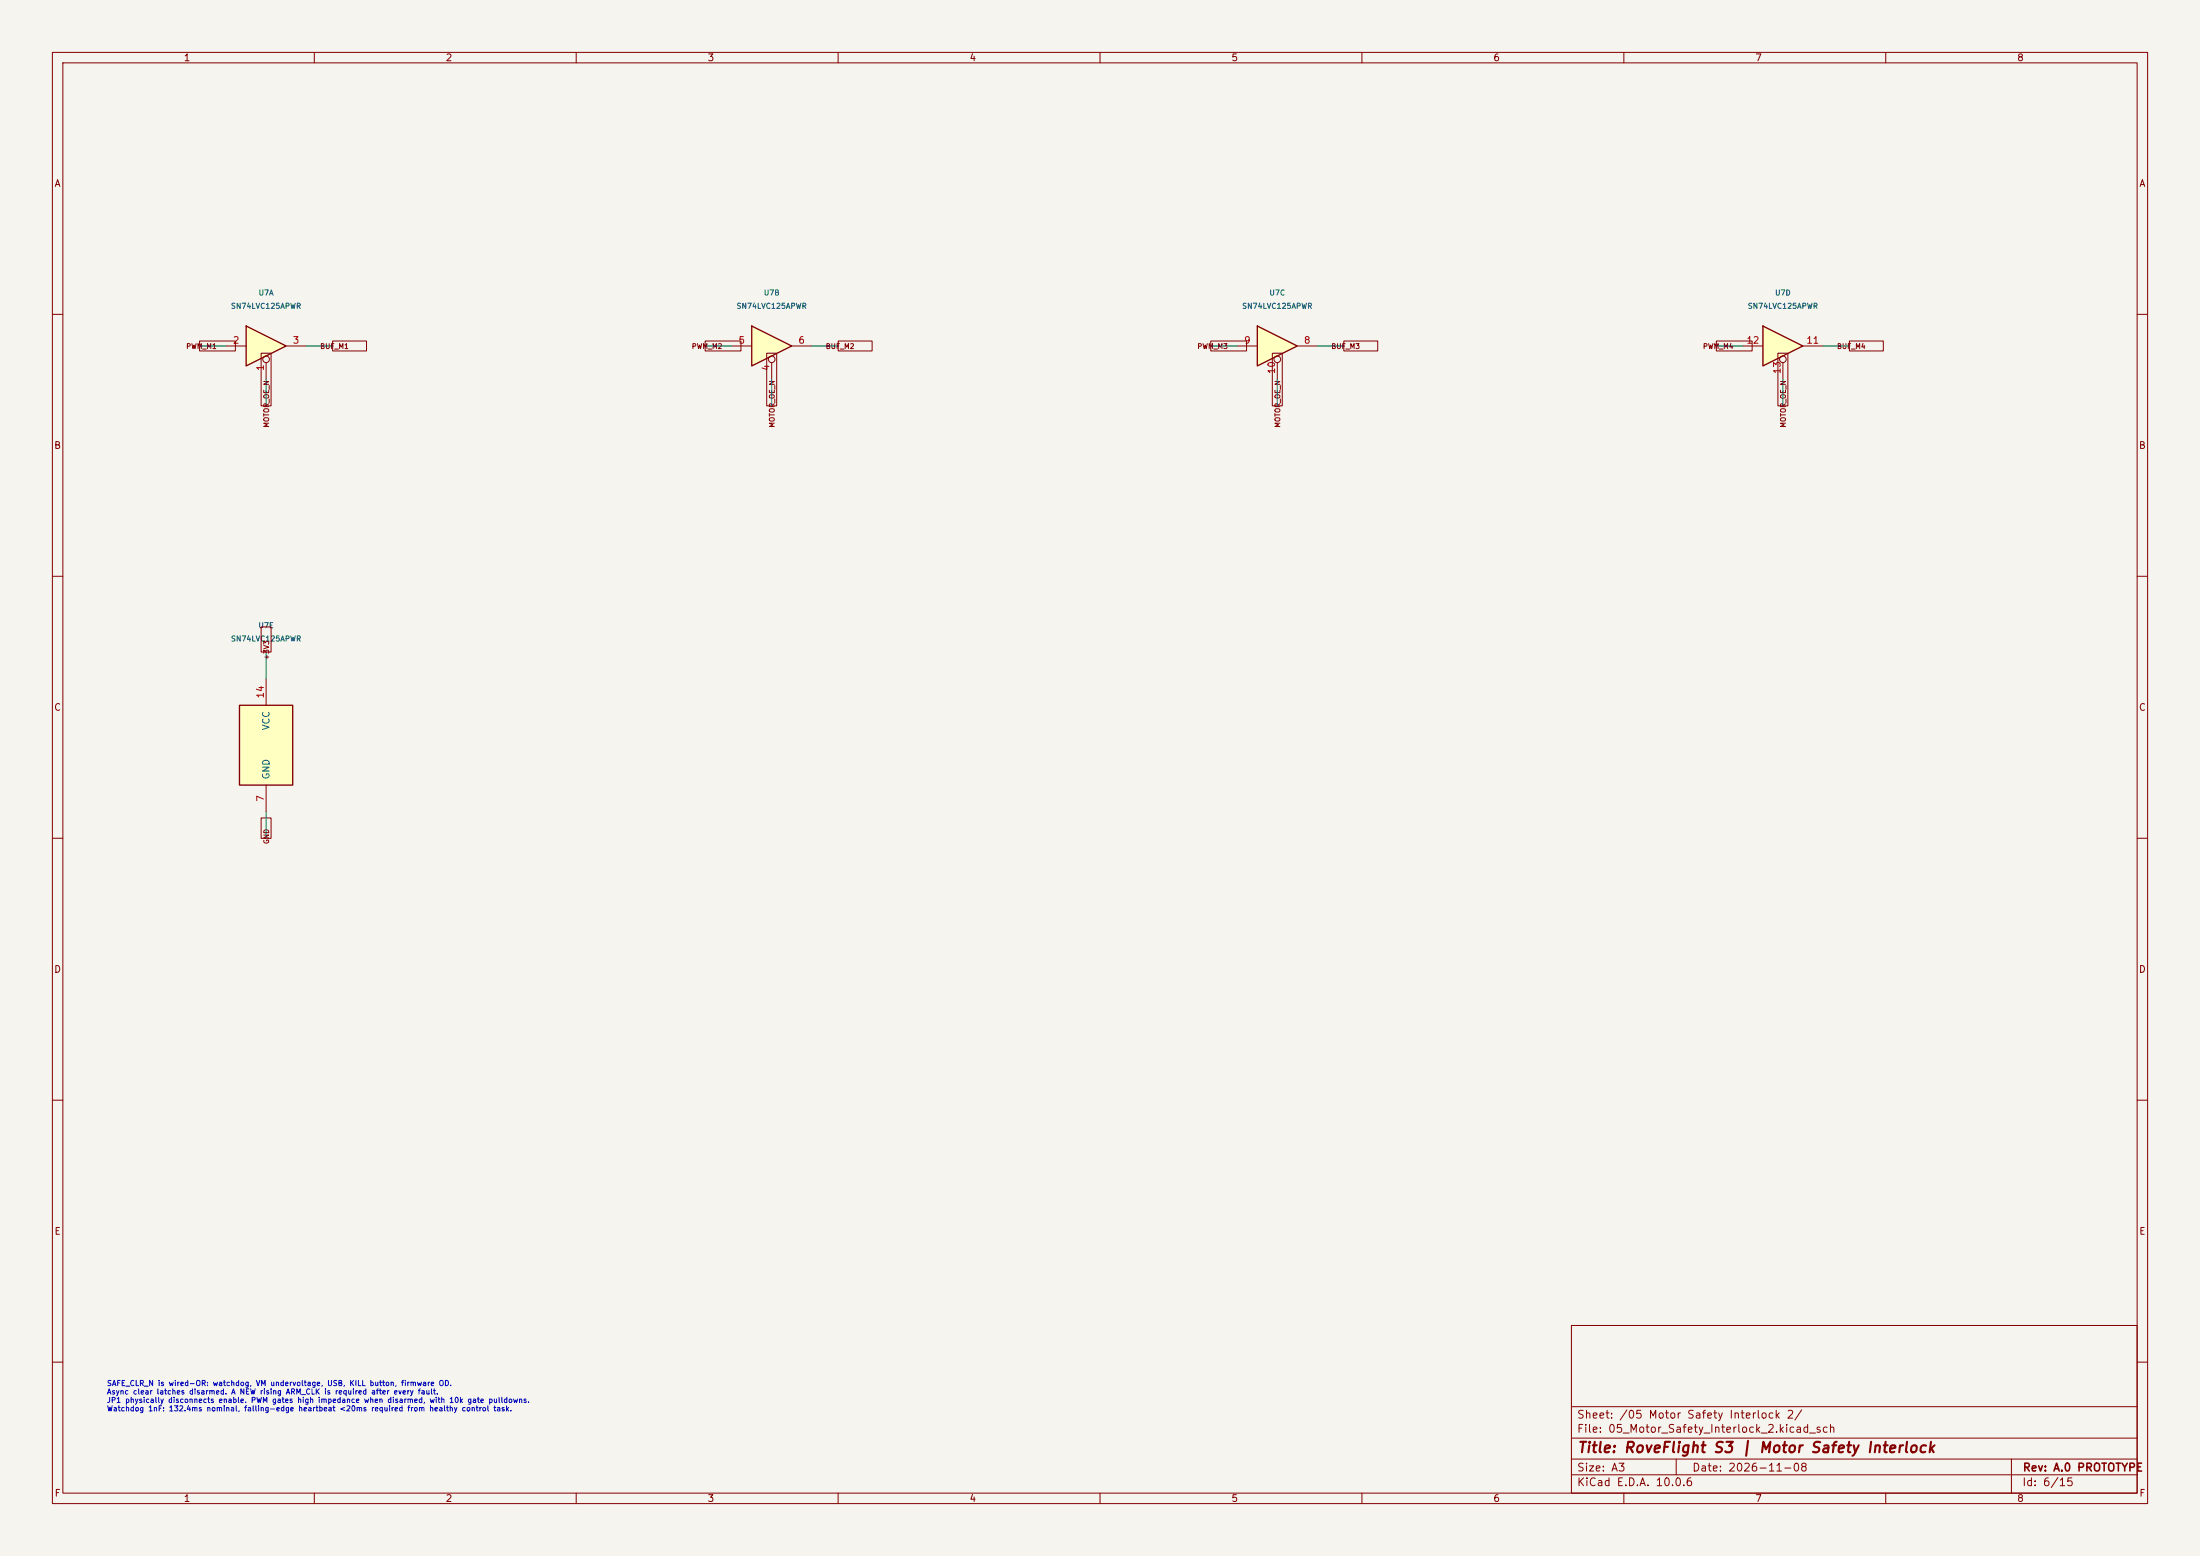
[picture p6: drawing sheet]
(kicad_sch (version 20250114) (generator "eeschema") (paper "A3") (title_block (title "RoveFlight S3 | Motor Safety Interlock") (rev "A.0 PROTOTYPE") (date "2026-11-08")) (lib_symbols (symbol "74xx:74LVC125" (pin_names (offset 1.016)) (exclude_from_sim no) (in_bom yes) (on_board yes) (in_pos_files yes) (duplicate_pin_numbers_are_jumpers no) (property "ki_locked" "" (at 0 0 0) (show_name no) (do_not_autoplace no) (effects (font (size 1.27 1.27)))) (symbol "74LVC125_1_0" (polyline (pts (xy -3.81 3.81) (xy -3.81 -3.81) (xy 3.81 0) (xy -3.81 3.81)) (stroke (width 0.254) (type default)) (fill (type background))) (pin input inverted (at 0 -6.35 90) (length 4.445) (name "" (effects (font (size 1.27 1.27)))) (number "1" (effects (font (size 1.27 1.27))))) (pin input line (at -7.62 0 0) (length 3.81) (name "" (effects (font (size 1.27 1.27)))) (number "2" (effects (font (size 1.27 1.27))))) (pin tri_state line (at 7.62 0 180) (length 3.81) (name "" (effects (font (size 1.27 1.27)))) (number "3" (effects (font (size 1.27 1.27)))))) (symbol "74LVC125_2_0" (polyline (pts (xy -3.81 3.81) (xy -3.81 -3.81) (xy 3.81 0) (xy -3.81 3.81)) (stroke (width 0.254) (type default)) (fill (type background))) (pin input inverted (at 0 -6.35 90) (length 4.445) (name "" (effects (font (size 1.27 1.27)))) (number "4" (effects (font (size 1.27 1.27))))) (pin input line (at -7.62 0 0) (length 3.81) (name "" (effects (font (size 1.27 1.27)))) (number "5" (effects (font (size 1.27 1.27))))) (pin tri_state line (at 7.62 0 180) (length 3.81) (name "" (effects (font (size 1.27 1.27)))) (number "6" (effects (font (size 1.27 1.27)))))) (symbol "74LVC125_3_0" (polyline (pts (xy -3.81 3.81) (xy -3.81 -3.81) (xy 3.81 0) (xy -3.81 3.81)) (stroke (width 0.254) (type default)) (fill (type background))) (pin tri_state line (at 7.62 0 180) (length 3.81) (name "" (effects (font (size 1.27 1.27)))) (number "8" (effects (font (size 1.27 1.27))))) (pin input line (at -7.62 0 0) (length 3.81) (name "" (effects (font (size 1.27 1.27)))) (number "9" (effects (font (size 1.27 1.27))))) (pin input inverted (at 0 -6.35 90) (length 4.445) (name "" (effects (font (size 1.27 1.27)))) (number "10" (effects (font (size 1.27 1.27)))))) (symbol "74LVC125_4_0" (polyline (pts (xy -3.81 3.81) (xy -3.81 -3.81) (xy 3.81 0) (xy -3.81 3.81)) (stroke (width 0.254) (type default)) (fill (type background))) (pin tri_state line (at 7.62 0 180) (length 3.81) (name "" (effects (font (size 1.27 1.27)))) (number "11" (effects (font (size 1.27 1.27))))) (pin input line (at -7.62 0 0) (length 3.81) (name "" (effects (font (size 1.27 1.27)))) (number "12" (effects (font (size 1.27 1.27))))) (pin input inverted (at 0 -6.35 90) (length 4.445) (name "" (effects (font (size 1.27 1.27)))) (number "13" (effects (font (size 1.27 1.27)))))) (symbol "74LVC125_5_0" (pin power_in line (at 0 -12.7 90) (length 5.08) (name "GND" (effects (font (size 1.27 1.27)))) (number "7" (effects (font (size 1.27 1.27))))) (pin power_in line (at 0 12.7 270) (length 5.08) (name "VCC" (effects (font (size 1.27 1.27)))) (number "14" (effects (font (size 1.27 1.27)))))) (symbol "74LVC125_5_1" (rectangle (start -5.08 7.62) (end 5.08 -7.62) (stroke (width 0.254) (type default)) (fill (type background)))) (embedded_fonts no) (property "Reference" "U" (at 0 1.27 0) (show_name no) (do_not_autoplace no) (effects (font (size 1.27 1.27)))) (property "Value" "74LVC125" (at 0 -1.27 0) (show_name no) (do_not_autoplace no) (effects (font (size 1.27 1.27)))) (property "Footprint" "" (at 0 0 0) (show_name no) (do_not_autoplace no) (hide yes) (effects (font (size 1.27 1.27)))) (property "Datasheet" "http://www.ti.com/lit/gpn/sn74LVC125" (at 0 0 0) (show_name no) (do_not_autoplace no) (hide yes) (effects (font (size 1.27 1.27)))) (property "Description" "Quad buffer 3-State outputs" (at 0 0 0) (show_name no) (do_not_autoplace no) (hide yes) (effects (font (size 1.27 1.27)))) (property "ki_keywords" "TTL buffer 3State" (at 0 0 0) (show_name no) (do_not_autoplace no) (hide yes) (effects (font (size 1.27 1.27)))) (property "ki_fp_filters" "DIP*W7.62mm*" (at 0 0 0) (show_name no) (do_not_autoplace no) (hide yes) (effects (font (size 1.27 1.27)))))) (wire (pts (xy 50.8 72.39) (xy 50.8 77.47)) (stroke (width 0) (type default))) (global_label "MOTOR_OE_N" (shape passive) (at 50.8 77.47 90.0) (fields_autoplaced yes) (effects (font (size 0.95 0.95)))) (wire (pts (xy 43.18 66.04) (xy 38.1 66.04)) (stroke (width 0) (type default))) (global_label "PWM_M1" (shape passive) (at 38.1 66.04 0.0) (fields_autoplaced yes) (effects (font (size 0.95 0.95)))) (wire (pts (xy 58.42 66.04) (xy 63.5 66.04)) (stroke (width 0) (type default))) (global_label "BUF_M1" (shape passive) (at 63.5 66.04 180.0) (fields_autoplaced yes) (effects (font (size 0.95 0.95)))) (symbol (lib_id "74xx:74LVC125") (at 50.8 66.04 0) (unit 1) (in_bom yes) (on_board yes) (dnp no) (property "Reference" "U7" (at 50.8 55.88000000000001 0) (effects (font (size 1 1)))) (property "Value" "SN74LVC125APWR" (at 50.8 58.42000000000001 0) (effects (font (size 1 1)))) (property "Footprint" "Package_SO:TSSOP-14_4.4x5mm_P0.65mm" (at 50.8 66.04 0) (effects (font (size 1 1))) (hide yes)) (property "MPN" "SN74LVC125APWR" (at 50.8 66.04 0) (effects (font (size 1 1))) (hide yes)) (property "Manufacturer" "Texas Instruments" (at 50.8 66.04 0) (effects (font (size 1 1))) (hide yes)) (property "Datasheet" "https://www.ti.com/lit/ds/symlink/sn74lvc125a.pdf" (at 50.8 66.04 0) (effects (font (size 1 1))) (hide yes)) (pin "1") (pin "2") (pin "3")) (wire (pts (xy 147.32 72.39) (xy 147.32 77.47)) (stroke (width 0) (type default))) (global_label "MOTOR_OE_N" (shape passive) (at 147.32 77.47 90.0) (fields_autoplaced yes) (effects (font (size 0.95 0.95)))) (wire (pts (xy 139.7 66.04) (xy 134.62 66.04)) (stroke (width 0) (type default))) (global_label "PWM_M2" (shape passive) (at 134.62 66.04 0.0) (fields_autoplaced yes) (effects (font (size 0.95 0.95)))) (wire (pts (xy 154.94 66.04) (xy 160.02 66.04)) (stroke (width 0) (type default))) (global_label "BUF_M2" (shape passive) (at 160.02 66.04 180.0) (fields_autoplaced yes) (effects (font (size 0.95 0.95)))) (symbol (lib_id "74xx:74LVC125") (at 147.32 66.04 0) (unit 2) (in_bom yes) (on_board yes) (dnp no) (property "Reference" "U7" (at 147.32 55.88000000000001 0) (effects (font (size 1 1)))) (property "Value" "SN74LVC125APWR" (at 147.32 58.42000000000001 0) (effects (font (size 1 1)))) (property "Footprint" "Package_SO:TSSOP-14_4.4x5mm_P0.65mm" (at 147.32 66.04 0) (effects (font (size 1 1))) (hide yes)) (property "MPN" "SN74LVC125APWR" (at 147.32 66.04 0) (effects (font (size 1 1))) (hide yes)) (property "Manufacturer" "Texas Instruments" (at 147.32 66.04 0) (effects (font (size 1 1))) (hide yes)) (property "Datasheet" "https://www.ti.com/lit/ds/symlink/sn74lvc125a.pdf" (at 147.32 66.04 0) (effects (font (size 1 1))) (hide yes)) (pin "4") (pin "5") (pin "6")) (wire (pts (xy 251.46 66.04) (xy 256.54 66.04)) (stroke (width 0) (type default))) (global_label "BUF_M3" (shape passive) (at 256.54 66.04 180.0) (fields_autoplaced yes) (effects (font (size 0.95 0.95)))) (wire (pts (xy 236.22 66.04) (xy 231.14 66.04)) (stroke (width 0) (type default))) (global_label "PWM_M3" (shape passive) (at 231.14 66.04 0.0) (fields_autoplaced yes) (effects (font (size 0.95 0.95)))) (wire (pts (xy 243.84 72.39) (xy 243.84 77.47)) (stroke (width 0) (type default))) (global_label "MOTOR_OE_N" (shape passive) (at 243.84 77.47 90.0) (fields_autoplaced yes) (effects (font (size 0.95 0.95)))) (symbol (lib_id "74xx:74LVC125") (at 243.83999999999997 66.04 0) (unit 3) (in_bom yes) (on_board yes) (dnp no) (property "Reference" "U7" (at 243.83999999999997 55.88000000000001 0) (effects (font (size 1 1)))) (property "Value" "SN74LVC125APWR" (at 243.83999999999997 58.42000000000001 0) (effects (font (size 1 1)))) (property "Footprint" "Package_SO:TSSOP-14_4.4x5mm_P0.65mm" (at 243.83999999999997 66.04 0) (effects (font (size 1 1))) (hide yes)) (property "MPN" "SN74LVC125APWR" (at 243.83999999999997 66.04 0) (effects (font (size 1 1))) (hide yes)) (property "Manufacturer" "Texas Instruments" (at 243.83999999999997 66.04 0) (effects (font (size 1 1))) (hide yes)) (property "Datasheet" "https://www.ti.com/lit/ds/symlink/sn74lvc125a.pdf" (at 243.83999999999997 66.04 0) (effects (font (size 1 1))) (hide yes)) (pin "8") (pin "9") (pin "10")) (wire (pts (xy 347.98 66.04) (xy 353.06 66.04)) (stroke (width 0) (type default))) (global_label "BUF_M4" (shape passive) (at 353.06 66.04 180.0) (fields_autoplaced yes) (effects (font (size 0.95 0.95)))) (wire (pts (xy 332.74 66.04) (xy 327.66 66.04)) (stroke (width 0) (type default))) (global_label "PWM_M4" (shape passive) (at 327.66 66.04 0.0) (fields_autoplaced yes) (effects (font (size 0.95 0.95)))) (wire (pts (xy 340.36 72.39) (xy 340.36 77.47)) (stroke (width 0) (type default))) (global_label "MOTOR_OE_N" (shape passive) (at 340.36 77.47 90.0) (fields_autoplaced yes) (effects (font (size 0.95 0.95)))) (symbol (lib_id "74xx:74LVC125") (at 340.36 66.04 0) (unit 4) (in_bom yes) (on_board yes) (dnp no) (property "Reference" "U7" (at 340.36 55.88000000000001 0) (effects (font (size 1 1)))) (property "Value" "SN74LVC125APWR" (at 340.36 58.42000000000001 0) (effects (font (size 1 1)))) (property "Footprint" "Package_SO:TSSOP-14_4.4x5mm_P0.65mm" (at 340.36 66.04 0) (effects (font (size 1 1))) (hide yes)) (property "MPN" "SN74LVC125APWR" (at 340.36 66.04 0) (effects (font (size 1 1))) (hide yes)) (property "Manufacturer" "Texas Instruments" (at 340.36 66.04 0) (effects (font (size 1 1))) (hide yes)) (property "Datasheet" "https://www.ti.com/lit/ds/symlink/sn74lvc125a.pdf" (at 340.36 66.04 0) (effects (font (size 1 1))) (hide yes)) (pin "11") (pin "12") (pin "13")) (wire (pts (xy 50.8 154.94) (xy 50.8 160.02)) (stroke (width 0) (type default))) (global_label "GND" (shape passive) (at 50.8 160.02 90.0) (fields_autoplaced yes) (effects (font (size 0.95 0.95)))) (wire (pts (xy 50.8 129.54) (xy 50.8 124.46)) (stroke (width 0) (type default))) (global_label "+3V3" (shape passive) (at 50.8 124.46 270.0) (fields_autoplaced yes) (effects (font (size 0.95 0.95)))) (symbol (lib_id "74xx:74LVC125") (at 50.8 142.24 0) (unit 5) (in_bom yes) (on_board yes) (dnp no) (property "Reference" "U7" (at 50.8 119.38000000000002 0) (effects (font (size 1 1)))) (property "Value" "SN74LVC125APWR" (at 50.8 121.92000000000003 0) (effects (font (size 1 1)))) (property "Footprint" "Package_SO:TSSOP-14_4.4x5mm_P0.65mm" (at 50.8 142.24 0) (effects (font (size 1 1))) (hide yes)) (property "MPN" "SN74LVC125APWR" (at 50.8 142.24 0) (effects (font (size 1 1))) (hide yes)) (property "Manufacturer" "Texas Instruments" (at 50.8 142.24 0) (effects (font (size 1 1))) (hide yes)) (property "Datasheet" "https://www.ti.com/lit/ds/symlink/sn74lvc125a.pdf" (at 50.8 142.24 0) (effects (font (size 1 1))) (hide yes)) (pin "7") (pin "14")) (text "SAFE_CLR_N is wired-OR: watchdog, VM undervoltage, USB, KILL button, firmware OD.\nAsync clear latches disarmed. A NEW rising ARM_CLK is required after every fault.\nJP1 physically disconnects enable. PWM gates high impedance when disarmed, with 10k gate pulldowns.\nWatchdog 1nF: 132.4ms nominal, falling-edge heartbeat <20ms required from healthy control task." (at 20.32 266.7 0) (effects (font (size 1.0 1.0)) (justify left))) (embedded_fonts no))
